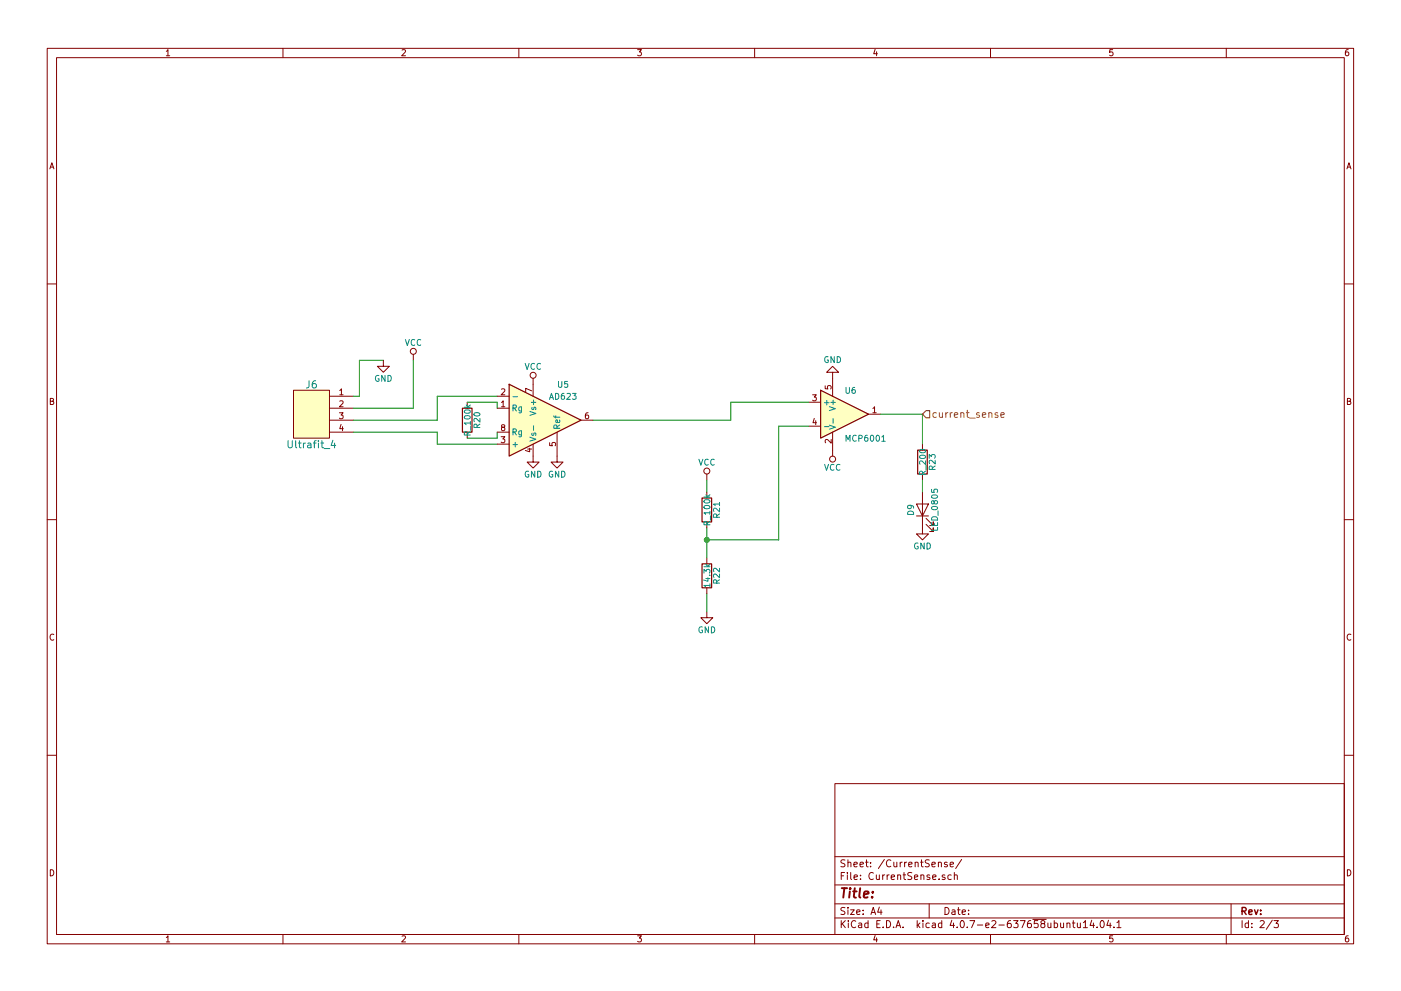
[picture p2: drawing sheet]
EESchema Schematic File Version 2
LIBS:power
LIBS:device
LIBS:switches
LIBS:relays
LIBS:motors
LIBS:transistors
LIBS:conn
LIBS:linear
LIBS:regul
LIBS:74xx
LIBS:cmos4000
LIBS:adc-dac
LIBS:memory
LIBS:xilinx
LIBS:microcontrollers
LIBS:dsp
LIBS:microchip
LIBS:analog_switches
LIBS:motorola
LIBS:texas
LIBS:intel
LIBS:audio
LIBS:interface
LIBS:digital-audio
LIBS:philips
LIBS:display
LIBS:cypress
LIBS:siliconi
LIBS:opto
LIBS:atmel
LIBS:contrib
LIBS:valves
LIBS:formula
LIBS:BMS-cache
EELAYER 25 0
EELAYER END
$Descr A4 11693 8268
encoding utf-8
Sheet 2 3
Title ""
Date ""
Rev ""
Comp ""
Comment1 ""
Comment2 ""
Comment3 ""
Comment4 ""
$EndDescr
$Comp
L MCP6001 U6
U 1 1
P 7050 3450
F 0 "U6" H 7050 3650 50  0000 L CNN
F 1 "MCP6001" H 7050 3250 50  0000 L CNN
F 2 "footprints:SOT-23-5_OEM" H 7050 3450 50  0001 C CNN
F 3 "" H 7050 3650 50  0001 C CNN
	1    7050 3450
	1    0    0    -1  
$EndComp
$Comp
L Ultrafit_4 J6
U 1 1
P 2600 3500
F 0 "J6" H 2600 3800 60  0000 C CNN
F 1 "Ultrafit_4" H 2600 3300 60  0000 C CNN
F 2 "footprints:Ultrafit_4" H 2500 3750 60  0001 C CNN
F 3 "http://www.literature.molex.com/SQLImages/kelmscott/Molex/PDF_Images/987651-1008.pdf" H 2600 3850 60  0001 C CNN
F 4 "Digi-Key" H 2600 3500 60  0001 C CNN "MFN"
F 5 "Value" H 2600 3500 60  0001 C CNN "Package"
F 6 "WM11574-ND" H 2600 3500 60  0001 C CNN "MPN"
F 7 "WM11564-ND" H 3000 4250 60  0001 C CNN "MPN2"
F 8 "https://www.digikey.com/products/en?keywords=WM11574-ND" H 3100 4350 60  0001 C CNN "PurchasingLink"
F 9 "https://www.digikey.com/product-detail/en/molex-llc/1722561004/WM11564-ND/5291228" H 3200 4450 60  0001 C CNN "PurchasingLink2"
	1    2600 3500
	1    0    0    -1  
$EndComp
$Comp
L GND #PWR37
U 1 1
P 3200 3000
F 0 "#PWR37" H 3200 2750 50  0001 C CNN
F 1 "GND" H 3200 2850 50  0000 C CNN
F 2 "" H 3200 3000 50  0001 C CNN
F 3 "" H 3200 3000 50  0001 C CNN
	1    3200 3000
	1    0    0    -1  
$EndComp
$Comp
L VCC #PWR38
U 1 1
P 3450 3000
F 0 "#PWR38" H 3450 2850 50  0001 C CNN
F 1 "VCC" H 3450 3150 50  0000 C CNN
F 2 "" H 3450 3000 50  0001 C CNN
F 3 "" H 3450 3000 50  0001 C CNN
	1    3450 3000
	1    0    0    -1  
$EndComp
Wire Wire Line
	3200 3000 3000 3000
Wire Wire Line
	3000 3000 3000 3300
Wire Wire Line
	3000 3300 2950 3300
Wire Wire Line
	2950 3400 3450 3400
Wire Wire Line
	3450 3400 3450 3000
Wire Wire Line
	4150 3300 3650 3300
Wire Wire Line
	3650 3300 3650 3500
Wire Wire Line
	3650 3500 2950 3500
Wire Wire Line
	2950 3600 3650 3600
Wire Wire Line
	3650 3600 3650 3700
Wire Wire Line
	3650 3700 4150 3700
$Comp
L GND #PWR40
U 1 1
P 4450 3800
F 0 "#PWR40" H 4450 3550 50  0001 C CNN
F 1 "GND" H 4450 3650 50  0000 C CNN
F 2 "" H 4450 3800 50  0001 C CNN
F 3 "" H 4450 3800 50  0001 C CNN
	1    4450 3800
	1    0    0    -1  
$EndComp
$Comp
L VCC #PWR39
U 1 1
P 4450 3200
F 0 "#PWR39" H 4450 3050 50  0001 C CNN
F 1 "VCC" H 4450 3350 50  0000 C CNN
F 2 "" H 4450 3200 50  0001 C CNN
F 3 "" H 4450 3200 50  0001 C CNN
	1    4450 3200
	1    0    0    -1  
$EndComp
$Comp
L GND #PWR41
U 1 1
P 4650 3800
F 0 "#PWR41" H 4650 3550 50  0001 C CNN
F 1 "GND" H 4650 3650 50  0000 C CNN
F 2 "" H 4650 3800 50  0001 C CNN
F 3 "" H 4650 3800 50  0001 C CNN
	1    4650 3800
	1    0    0    -1  
$EndComp
$Comp
L R_100k R20
U 1 1
P 3900 3500
F 0 "R20" V 3980 3500 50  0000 C CNN
F 1 "R_100k" V 3900 3500 50  0000 C CNN
F 2 "footprints:R_0805_OEM" H 3830 3500 50  0001 C CNN
F 3 "http://www.yageo.com.tw/exep/pages/download/literatures/PYu-R_INT-thick_7.pdf" H 3980 3500 50  0001 C CNN
F 4 "311-100KCRCT-ND" H 3900 3500 60  0001 C CNN "MPN"
F 5 "Digi-Key" H 3900 3500 60  0001 C CNN "MFN"
F 6 "Value" H 3900 3500 60  0001 C CNN "Package"
F 7 "https://www.digikey.com/products/en?keywords=311-100KCRCT-ND" H 4380 3900 60  0001 C CNN "PurchasingLink"
	1    3900 3500
	1    0    0    -1  
$EndComp
Wire Wire Line
	3900 3350 4150 3350
Wire Wire Line
	4150 3350 4150 3400
Wire Wire Line
	3900 3650 4150 3650
Wire Wire Line
	4150 3650 4150 3600
Wire Wire Line
	4950 3500 6100 3500
Wire Wire Line
	6100 3500 6100 3350
Wire Wire Line
	6100 3350 6750 3350
$Comp
L GND #PWR45
U 1 1
P 6950 3150
F 0 "#PWR45" H 6950 2900 50  0001 C CNN
F 1 "GND" H 6950 3000 50  0000 C CNN
F 2 "" H 6950 3150 50  0001 C CNN
F 3 "" H 6950 3150 50  0001 C CNN
	1    6950 3150
	-1   0    0    1   
$EndComp
$Comp
L VCC #PWR44
U 1 1
P 6950 3750
F 0 "#PWR44" H 6950 3600 50  0001 C CNN
F 1 "VCC" H 6950 3900 50  0000 C CNN
F 2 "" H 6950 3750 50  0001 C CNN
F 3 "" H 6950 3750 50  0001 C CNN
	1    6950 3750
	-1   0    0    1   
$EndComp
$Comp
L VCC #PWR42
U 1 1
P 5900 4000
F 0 "#PWR42" H 5900 3850 50  0001 C CNN
F 1 "VCC" H 5900 4150 50  0000 C CNN
F 2 "" H 5900 4000 50  0001 C CNN
F 3 "" H 5900 4000 50  0001 C CNN
	1    5900 4000
	1    0    0    -1  
$EndComp
$Comp
L R_100k R21
U 1 1
P 5900 4250
F 0 "R21" V 5980 4250 50  0000 C CNN
F 1 "R_100k" V 5900 4250 50  0000 C CNN
F 2 "footprints:R_0805_OEM" H 5830 4250 50  0001 C CNN
F 3 "http://www.yageo.com.tw/exep/pages/download/literatures/PYu-R_INT-thick_7.pdf" H 5980 4250 50  0001 C CNN
F 4 "311-100KCRCT-ND" H 5900 4250 60  0001 C CNN "MPN"
F 5 "Digi-Key" H 5900 4250 60  0001 C CNN "MFN"
F 6 "Value" H 5900 4250 60  0001 C CNN "Package"
F 7 "https://www.digikey.com/products/en?keywords=311-100KCRCT-ND" H 6380 4650 60  0001 C CNN "PurchasingLink"
	1    5900 4250
	1    0    0    -1  
$EndComp
$Comp
L R R22
U 1 1
P 5900 4800
F 0 "R22" V 5980 4800 50  0000 C CNN
F 1 "14.3k" V 5900 4800 50  0000 C CNN
F 2 "footprints:R_0805_OEM" V 5830 4800 50  0001 C CNN
F 3 "" H 5900 4800 50  0001 C CNN
	1    5900 4800
	1    0    0    -1  
$EndComp
$Comp
L GND #PWR43
U 1 1
P 5900 5100
F 0 "#PWR43" H 5900 4850 50  0001 C CNN
F 1 "GND" H 5900 4950 50  0000 C CNN
F 2 "" H 5900 5100 50  0001 C CNN
F 3 "" H 5900 5100 50  0001 C CNN
	1    5900 5100
	1    0    0    -1  
$EndComp
Wire Wire Line
	5900 4000 5900 4100
Wire Wire Line
	5900 4950 5900 5100
Wire Wire Line
	5900 4650 5900 4400
Wire Wire Line
	5900 4500 6500 4500
Wire Wire Line
	6500 4500 6500 3550
Wire Wire Line
	6500 3550 6750 3550
Connection ~ 5900 4500
$Comp
L R_200 R23
U 1 1
P 7700 3850
F 0 "R23" V 7780 3850 50  0000 C CNN
F 1 "R_200" V 7700 3850 50  0000 C CNN
F 2 "footprints:R_0805_OEM" H 7630 3850 50  0001 C CNN
F 3 "https://www.seielect.com/Catalog/SEI-RMCF_RMCP.pdf" H 7780 3850 50  0001 C CNN
F 4 "Digi-Key" H 7700 3850 60  0001 C CNN "MFN"
F 5 "RMCF0805JT200RCT-ND" H 7700 3850 60  0001 C CNN "MPN"
F 6 "Value" H 7700 3850 60  0001 C CNN "Package"
F 7 "https://www.digikey.com/products/en?keywords=RMCF0805JT200RCT-ND" H 8180 4250 60  0001 C CNN "PurchasingLink"
	1    7700 3850
	1    0    0    -1  
$EndComp
$Comp
L LED_0805 D9
U 1 1
P 7700 4250
F 0 "D9" H 7700 4350 50  0000 C CNN
F 1 "LED_0805" H 7700 4150 50  0000 C CNN
F 2 "footprints:LED_0805_OEM" H 7600 4250 50  0001 C CNN
F 3 "http://www.osram-os.com/Graphics/XPic9/00078860_0.pdf" H 7700 4350 50  0001 C CNN
F 4 "475-1410-1-ND" H 7700 4250 60  0001 C CNN "MPN"
F 5 "Digi-Key" H 7700 4250 60  0001 C CNN "MFN"
F 6 "Value" H 7700 4250 60  0001 C CNN "Package"
F 7 "https://www.digikey.com/products/en?keywords=475-1410-1-ND" H 8100 4750 60  0001 C CNN "PurchasingLink"
	1    7700 4250
	0    -1   -1   0   
$EndComp
Wire Wire Line
	7350 3450 7700 3450
Wire Wire Line
	7700 3450 7700 3700
Wire Wire Line
	7700 4000 7700 4100
$Comp
L GND #PWR46
U 1 1
P 7700 4400
F 0 "#PWR46" H 7700 4150 50  0001 C CNN
F 1 "GND" H 7700 4250 50  0000 C CNN
F 2 "" H 7700 4400 50  0001 C CNN
F 3 "" H 7700 4400 50  0001 C CNN
	1    7700 4400
	1    0    0    -1  
$EndComp
Text HLabel 7700 3450 2    60   Input ~ 0
current_sense
$Comp
L AD623 U5
U 1 1
P 4550 3500
F 0 "U5" H 4700 3800 50  0000 C CNN
F 1 "AD623" H 4700 3700 50  0000 C CNN
F 2 "footprints:AD623_SOIC-8" H 4550 3500 50  0001 C CNN
F 3 "" H 4550 3500 50  0001 C CNN
	1    4550 3500
	1    0    0    -1  
$EndComp
$EndSCHEMATC
